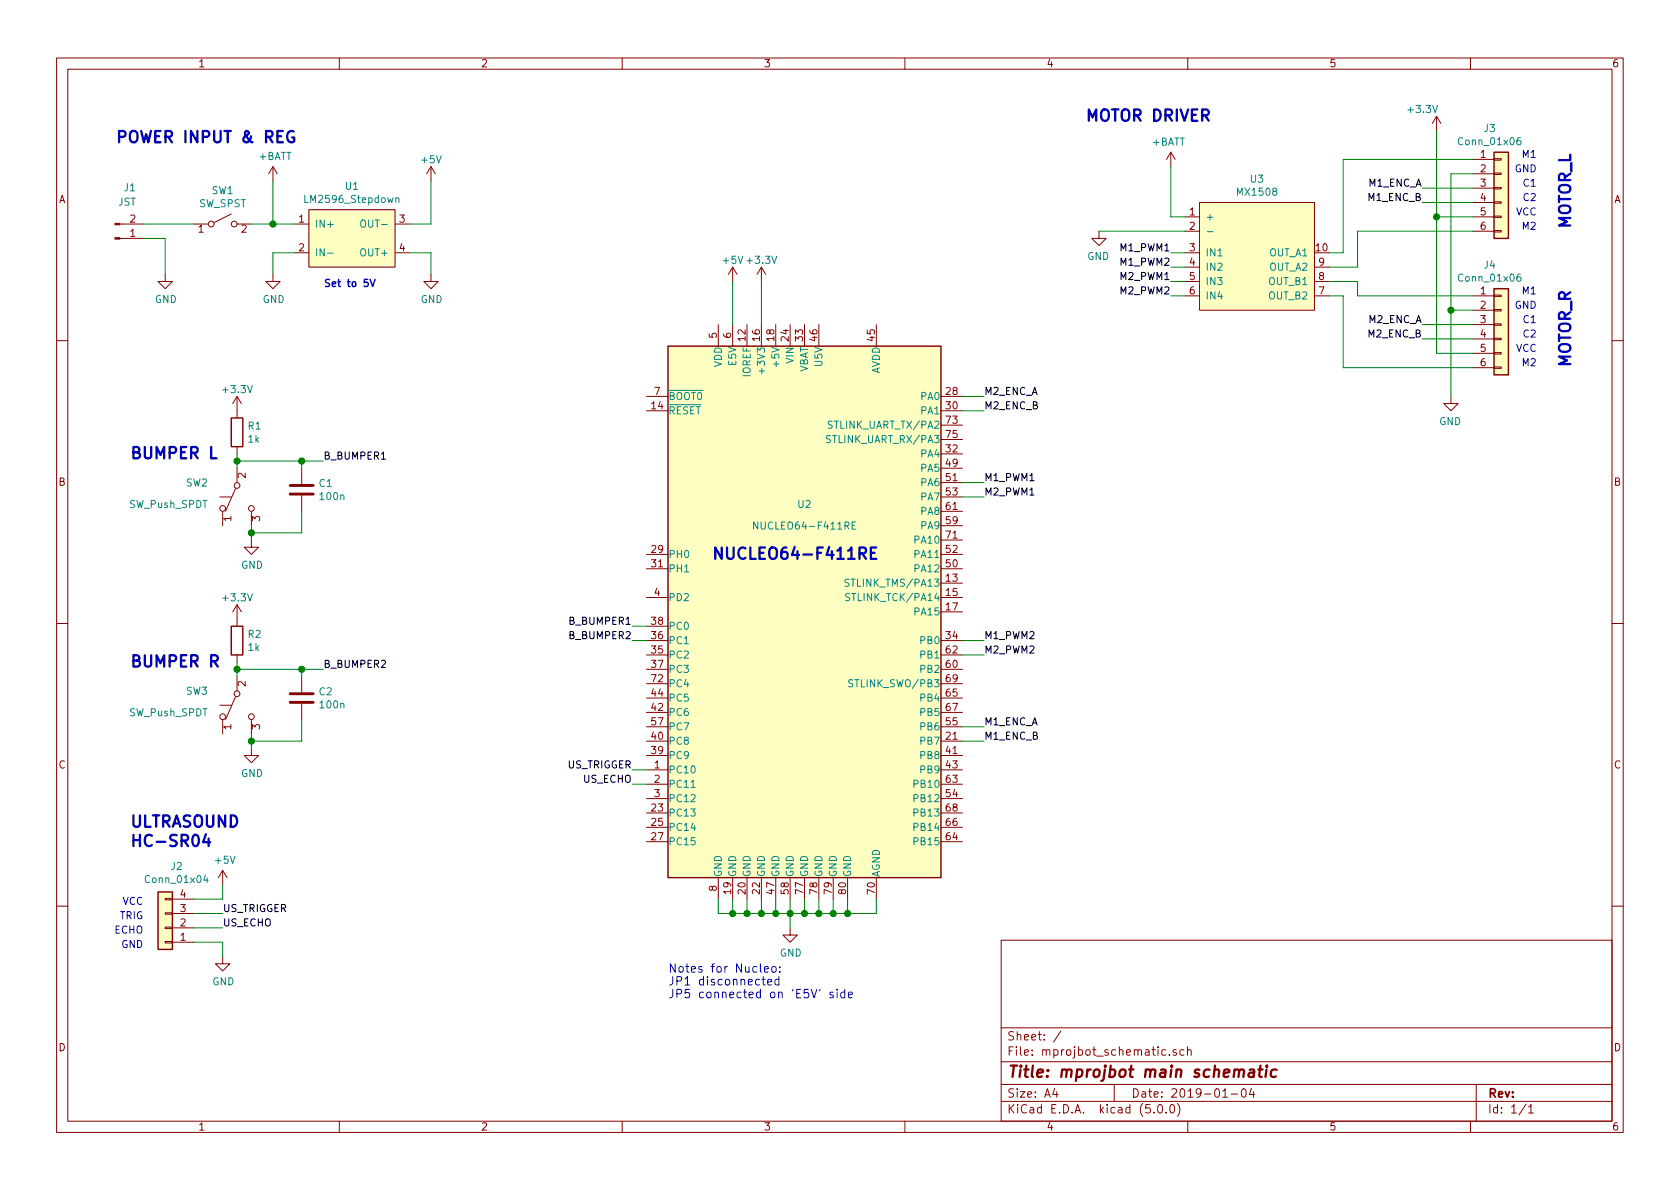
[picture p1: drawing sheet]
EESchema Schematic File Version 4
EELAYER 26 0
EELAYER END
$Descr A4 11693 8268
encoding utf-8
Sheet 1 1
Title "mprojbot main schematic"
Date "2019-01-04"
Rev ""
Comp ""
Comment1 ""
Comment2 ""
Comment3 ""
Comment4 ""
$EndDescr
$Comp
L MCU_Module:NUCLEO64-F411RE U2
U 1 1
P 5600 4250
F 0 "U2" H 5600 5000 50  0000 C CNN
F 1 "NUCLEO64-F411RE" H 5600 4850 50  0000 C CNN
F 2 "Module:ST_Morpho_Connector_144_STLink" H 6150 2350 50  0001 L CNN
F 3 "http://www.st.com/st-web-ui/static/active/en/resource/technical/document/data_brief/DM00105918.pdf" H 4700 2850 50  0001 C CNN
	1    5600 4250
	1    0    0    -1  
$EndComp
$Comp
L Connector_Generic:Conn_01x06 J3
U 1 1
P 10450 1300
F 0 "J3" H 10370 1717 50  0000 C CNN
F 1 "Conn_01x06" H 10370 1626 50  0000 C CNN
F 2 "" H 10450 1300 50  0001 C CNN
F 3 "~" H 10450 1300 50  0001 C CNN
	1    10450 1300
	1    0    0    -1  
$EndComp
$Comp
L Connector_Generic:Conn_01x06 J4
U 1 1
P 10450 2250
F 0 "J4" H 10370 2667 50  0000 C CNN
F 1 "Conn_01x06" H 10370 2576 50  0000 C CNN
F 2 "" H 10450 2250 50  0001 C CNN
F 3 "~" H 10450 2250 50  0001 C CNN
	1    10450 2250
	1    0    0    -1  
$EndComp
Text Notes 10950 1050 3    79   ~ 16
MOTOR_L
Text Notes 10950 2000 3    79   ~ 16
MOTOR_R
Text Notes 10700 1100 2    50   ~ 0
M1
Text Notes 10700 1200 2    50   ~ 0
GND
Text Notes 10700 1300 2    50   ~ 0
C1
Text Notes 10700 1400 2    50   ~ 0
C2
Text Notes 10700 1500 2    50   ~ 0
VCC
Text Notes 10700 1600 2    50   ~ 0
M2
Text Notes 10700 2050 2    50   ~ 0
M1
Text Notes 10700 2150 2    50   ~ 0
GND
Text Notes 10700 2250 2    50   ~ 0
C1
Text Notes 10700 2350 2    50   ~ 0
C2
Text Notes 10700 2450 2    50   ~ 0
VCC
Text Notes 10700 2550 2    50   ~ 0
M2
$Comp
L power:GND #PWR0101
U 1 1
P 10100 2750
F 0 "#PWR0101" H 10100 2500 50  0001 C CNN
F 1 "GND" H 10105 2577 50  0000 C CNN
F 2 "" H 10100 2750 50  0001 C CNN
F 3 "" H 10100 2750 50  0001 C CNN
	1    10100 2750
	-1   0    0    -1  
$EndComp
$Comp
L power:+BATT #PWR0102
U 1 1
P 8150 1150
F 0 "#PWR0102" H 8150 1000 50  0001 C CNN
F 1 "+BATT" H 8165 1323 50  0000 C CNN
F 2 "" H 8150 1150 50  0001 C CNN
F 3 "" H 8150 1150 50  0001 C CNN
	1    8150 1150
	-1   0    0    -1  
$EndComp
Wire Wire Line
	10250 1200 10100 1200
Wire Wire Line
	10100 1200 10100 2150
Wire Wire Line
	10250 2150 10100 2150
Connection ~ 10100 2150
Wire Wire Line
	10100 2150 10100 2750
Wire Wire Line
	10250 1500 10000 1500
Wire Wire Line
	10000 1500 10000 900 
Wire Wire Line
	10250 2450 10000 2450
Wire Wire Line
	10000 2450 10000 1500
Connection ~ 10000 1500
Text Label 9900 1300 2    50   ~ 0
M1_ENC_A
Wire Wire Line
	10250 1300 9900 1300
Text Label 9900 1400 2    50   ~ 0
M1_ENC_B
Wire Wire Line
	9900 1400 10250 1400
Wire Wire Line
	10250 2250 9900 2250
Wire Wire Line
	10250 2350 9900 2350
Text Label 9900 2250 2    50   ~ 0
M2_ENC_A
Text Label 9900 2350 2    50   ~ 0
M2_ENC_B
$Comp
L power:+3.3V #PWR0103
U 1 1
P 5300 1950
F 0 "#PWR0103" H 5300 1800 50  0001 C CNN
F 1 "+3.3V" H 5300 2100 50  0000 C CNN
F 2 "" H 5300 1950 50  0001 C CNN
F 3 "" H 5300 1950 50  0001 C CNN
	1    5300 1950
	1    0    0    -1  
$EndComp
$Comp
L power:+5V #PWR0104
U 1 1
P 5100 1950
F 0 "#PWR0104" H 5100 1800 50  0001 C CNN
F 1 "+5V" H 5100 2100 50  0000 C CNN
F 2 "" H 5100 1950 50  0001 C CNN
F 3 "" H 5100 1950 50  0001 C CNN
	1    5100 1950
	1    0    0    -1  
$EndComp
Wire Wire Line
	5300 2250 5300 1950
$Comp
L power:GND #PWR0105
U 1 1
P 5500 6450
F 0 "#PWR0105" H 5500 6200 50  0001 C CNN
F 1 "GND" H 5505 6277 50  0000 C CNN
F 2 "" H 5500 6450 50  0001 C CNN
F 3 "" H 5500 6450 50  0001 C CNN
	1    5500 6450
	1    0    0    -1  
$EndComp
Wire Wire Line
	5000 6250 5000 6350
Wire Wire Line
	5000 6350 5100 6350
Wire Wire Line
	5900 6350 5900 6250
Wire Wire Line
	5900 6350 6100 6350
Wire Wire Line
	6100 6350 6100 6250
Connection ~ 5900 6350
Wire Wire Line
	5800 6250 5800 6350
Connection ~ 5800 6350
Wire Wire Line
	5800 6350 5900 6350
Wire Wire Line
	5700 6250 5700 6350
Connection ~ 5700 6350
Wire Wire Line
	5700 6350 5800 6350
Wire Wire Line
	5600 6250 5600 6350
Connection ~ 5600 6350
Wire Wire Line
	5600 6350 5700 6350
Wire Wire Line
	5500 6250 5500 6350
Connection ~ 5500 6350
Wire Wire Line
	5500 6350 5600 6350
Wire Wire Line
	5400 6250 5400 6350
Connection ~ 5400 6350
Wire Wire Line
	5400 6350 5500 6350
Wire Wire Line
	5300 6250 5300 6350
Connection ~ 5300 6350
Wire Wire Line
	5300 6350 5400 6350
Wire Wire Line
	5200 6250 5200 6350
Connection ~ 5200 6350
Wire Wire Line
	5200 6350 5300 6350
Wire Wire Line
	5100 6250 5100 6350
Connection ~ 5100 6350
Wire Wire Line
	5100 6350 5200 6350
Wire Wire Line
	5500 6450 5500 6350
Text Label 6850 5050 0    50   ~ 0
M1_ENC_A
Text Label 6850 5150 0    50   ~ 0
M1_ENC_B
Text Label 6850 2750 0    50   ~ 0
M2_ENC_A
Text Label 6850 2850 0    50   ~ 0
M2_ENC_B
Wire Wire Line
	6700 2750 6850 2750
Wire Wire Line
	6850 2850 6700 2850
Wire Wire Line
	6850 5050 6700 5050
Wire Wire Line
	6700 5150 6850 5150
$Comp
L MX1508:MX1508 U3
U 1 1
P 8750 1800
F 0 "U3" H 8750 2365 50  0000 C CNN
F 1 "MX1508" H 8750 2274 50  0000 C CNN
F 2 "" H 8750 1800 50  0001 C CNN
F 3 "" H 8750 1800 50  0001 C CNN
	1    8750 1800
	1    0    0    -1  
$EndComp
Wire Wire Line
	9250 1750 9350 1750
Wire Wire Line
	9350 1750 9350 1100
Wire Wire Line
	9350 1100 10250 1100
Wire Wire Line
	9250 1850 9450 1850
Wire Wire Line
	9450 1850 9450 1600
Wire Wire Line
	9450 1600 10250 1600
Wire Wire Line
	10250 2050 9450 2050
Wire Wire Line
	9450 2050 9450 1950
Wire Wire Line
	9450 1950 9250 1950
Wire Wire Line
	10250 2550 9350 2550
Wire Wire Line
	9350 2550 9350 2050
Wire Wire Line
	9350 2050 9250 2050
Text Label 8150 1750 2    50   ~ 0
M1_PWM1
Text Label 8150 1850 2    50   ~ 0
M1_PWM2
Text Label 8150 2050 2    50   ~ 0
M2_PWM2
Text Label 8150 1950 2    50   ~ 0
M2_PWM1
Wire Wire Line
	8150 1750 8250 1750
Wire Wire Line
	8250 1850 8150 1850
Wire Wire Line
	8150 1950 8250 1950
Wire Wire Line
	8250 2050 8150 2050
$Comp
L power:+3.3V #PWR0106
U 1 1
P 10000 900
F 0 "#PWR0106" H 10000 750 50  0001 C CNN
F 1 "+3.3V" H 9900 1050 50  0000 C CNN
F 2 "" H 10000 900 50  0001 C CNN
F 3 "" H 10000 900 50  0001 C CNN
	1    10000 900 
	1    0    0    -1  
$EndComp
Wire Wire Line
	8150 1150 8150 1500
Wire Wire Line
	8150 1500 8250 1500
$Comp
L power:GND #PWR0107
U 1 1
P 7650 1600
F 0 "#PWR0107" H 7650 1350 50  0001 C CNN
F 1 "GND" H 7655 1427 50  0000 C CNN
F 2 "" H 7650 1600 50  0001 C CNN
F 3 "" H 7650 1600 50  0001 C CNN
	1    7650 1600
	-1   0    0    -1  
$EndComp
Wire Wire Line
	7650 1600 8250 1600
Text Label 6850 3350 0    50   ~ 0
M1_PWM1
Wire Wire Line
	6850 3350 6700 3350
Text Label 6850 3450 0    50   ~ 0
M2_PWM1
Wire Wire Line
	6850 3450 6700 3450
Text Label 6850 4450 0    50   ~ 0
M1_PWM2
Text Label 6850 4550 0    50   ~ 0
M2_PWM2
Wire Wire Line
	6850 4450 6700 4450
Wire Wire Line
	6700 4550 6850 4550
Wire Wire Line
	5100 1950 5100 2250
$Comp
L DCDC_Modules:LM2596_Stepdown U1
U 1 1
P 2450 1650
F 0 "U1" H 2450 2015 50  0000 C CNN
F 1 "LM2596_Stepdown" H 2450 1924 50  0000 C CNN
F 2 "" H 2450 1650 50  0001 C CNN
F 3 "" H 2450 1650 50  0001 C CNN
	1    2450 1650
	1    0    0    -1  
$EndComp
$Comp
L Connector:Conn_01x02_Male J1
U 1 1
P 800 1650
F 0 "J1" H 950 1300 50  0000 R CNN
F 1 "JST" H 950 1400 50  0000 R CNN
F 2 "" H 800 1650 50  0001 C CNN
F 3 "~" H 800 1650 50  0001 C CNN
	1    800  1650
	1    0    0    1   
$EndComp
$Comp
L Switch:SW_SPST SW1
U 1 1
P 1550 1550
F 0 "SW1" H 1550 1785 50  0000 C CNN
F 1 "SW_SPST" H 1550 1694 50  0000 C CNN
F 2 "" H 1550 1550 50  0001 C CNN
F 3 "" H 1550 1550 50  0001 C CNN
	1    1550 1550
	1    0    0    -1  
$EndComp
$Comp
L power:GND #PWR01
U 1 1
P 1150 1900
F 0 "#PWR01" H 1150 1650 50  0001 C CNN
F 1 "GND" H 1155 1727 50  0000 C CNN
F 2 "" H 1150 1900 50  0001 C CNN
F 3 "" H 1150 1900 50  0001 C CNN
	1    1150 1900
	1    0    0    -1  
$EndComp
$Comp
L power:GND #PWR09
U 1 1
P 1900 1900
F 0 "#PWR09" H 1900 1650 50  0001 C CNN
F 1 "GND" H 1905 1727 50  0000 C CNN
F 2 "" H 1900 1900 50  0001 C CNN
F 3 "" H 1900 1900 50  0001 C CNN
	1    1900 1900
	1    0    0    -1  
$EndComp
$Comp
L power:GND #PWR011
U 1 1
P 3000 1900
F 0 "#PWR011" H 3000 1650 50  0001 C CNN
F 1 "GND" H 3005 1727 50  0000 C CNN
F 2 "" H 3000 1900 50  0001 C CNN
F 3 "" H 3000 1900 50  0001 C CNN
	1    3000 1900
	1    0    0    -1  
$EndComp
Wire Wire Line
	1000 1550 1350 1550
Wire Wire Line
	1000 1650 1150 1650
Wire Wire Line
	1150 1650 1150 1900
Wire Wire Line
	1750 1550 1900 1550
Wire Wire Line
	2050 1750 1900 1750
Wire Wire Line
	1900 1750 1900 1900
$Comp
L power:+BATT #PWR08
U 1 1
P 1900 1250
F 0 "#PWR08" H 1900 1100 50  0001 C CNN
F 1 "+BATT" H 1915 1423 50  0000 C CNN
F 2 "" H 1900 1250 50  0001 C CNN
F 3 "" H 1900 1250 50  0001 C CNN
	1    1900 1250
	1    0    0    -1  
$EndComp
Wire Wire Line
	1900 1250 1900 1550
Connection ~ 1900 1550
Wire Wire Line
	1900 1550 2050 1550
Wire Wire Line
	3000 1900 3000 1750
Wire Wire Line
	3000 1750 2850 1750
$Comp
L power:+5V #PWR010
U 1 1
P 3000 1250
F 0 "#PWR010" H 3000 1100 50  0001 C CNN
F 1 "+5V" H 3000 1400 50  0000 C CNN
F 2 "" H 3000 1250 50  0001 C CNN
F 3 "" H 3000 1250 50  0001 C CNN
	1    3000 1250
	1    0    0    -1  
$EndComp
Wire Wire Line
	3000 1250 3000 1550
Wire Wire Line
	3000 1550 2850 1550
$Comp
L power:+3.3V #PWR04
U 1 1
P 1650 2850
F 0 "#PWR04" H 1650 2700 50  0001 C CNN
F 1 "+3.3V" H 1650 3000 50  0000 C CNN
F 2 "" H 1650 2850 50  0001 C CNN
F 3 "" H 1650 2850 50  0001 C CNN
	1    1650 2850
	1    0    0    -1  
$EndComp
$Comp
L power:GND #PWR06
U 1 1
P 1750 3750
F 0 "#PWR06" H 1750 3500 50  0001 C CNN
F 1 "GND" H 1755 3577 50  0000 C CNN
F 2 "" H 1750 3750 50  0001 C CNN
F 3 "" H 1750 3750 50  0001 C CNN
	1    1750 3750
	1    0    0    -1  
$EndComp
$Comp
L Device:R R1
U 1 1
P 1650 3000
F 0 "R1" H 1720 3046 50  0000 L CNN
F 1 "1k" H 1720 2955 50  0000 L CNN
F 2 "" V 1580 3000 50  0001 C CNN
F 3 "~" H 1650 3000 50  0001 C CNN
	1    1650 3000
	1    0    0    -1  
$EndComp
$Comp
L Device:C C1
U 1 1
P 2100 3400
F 0 "C1" H 2215 3446 50  0000 L CNN
F 1 "100n" H 2215 3355 50  0000 L CNN
F 2 "" H 2138 3250 50  0001 C CNN
F 3 "~" H 2100 3400 50  0001 C CNN
	1    2100 3400
	1    0    0    -1  
$EndComp
Wire Wire Line
	1650 3150 1650 3200
$Comp
L Switch:SW_Push_SPDT SW2
U 1 1
P 1650 3450
F 0 "SW2" V 1550 3650 50  0000 L CNN
F 1 "SW_Push_SPDT" V 1700 3650 50  0000 L CNN
F 2 "" H 1650 3450 50  0001 C CNN
F 3 "" H 1650 3450 50  0001 C CNN
	1    1650 3450
	0    -1   1    0   
$EndComp
Wire Wire Line
	1650 3200 2100 3200
Wire Wire Line
	2100 3200 2100 3250
Connection ~ 1650 3200
Wire Wire Line
	1650 3200 1650 3250
Wire Wire Line
	2100 3550 2100 3700
Wire Wire Line
	1750 3650 1750 3700
Wire Wire Line
	1750 3700 2100 3700
Connection ~ 1750 3700
Wire Wire Line
	1750 3700 1750 3750
Text Label 2250 3200 0    50   ~ 0
B_BUMPER1
Wire Wire Line
	2250 3200 2100 3200
Connection ~ 2100 3200
Text Notes 900  3200 0    79   ~ 16
BUMPER L
$Comp
L power:+3.3V #PWR05
U 1 1
P 1650 4300
F 0 "#PWR05" H 1650 4150 50  0001 C CNN
F 1 "+3.3V" H 1650 4450 50  0000 C CNN
F 2 "" H 1650 4300 50  0001 C CNN
F 3 "" H 1650 4300 50  0001 C CNN
	1    1650 4300
	1    0    0    -1  
$EndComp
$Comp
L power:GND #PWR07
U 1 1
P 1750 5200
F 0 "#PWR07" H 1750 4950 50  0001 C CNN
F 1 "GND" H 1755 5027 50  0000 C CNN
F 2 "" H 1750 5200 50  0001 C CNN
F 3 "" H 1750 5200 50  0001 C CNN
	1    1750 5200
	1    0    0    -1  
$EndComp
$Comp
L Device:R R2
U 1 1
P 1650 4450
F 0 "R2" H 1720 4496 50  0000 L CNN
F 1 "1k" H 1720 4405 50  0000 L CNN
F 2 "" V 1580 4450 50  0001 C CNN
F 3 "~" H 1650 4450 50  0001 C CNN
	1    1650 4450
	1    0    0    -1  
$EndComp
$Comp
L Device:C C2
U 1 1
P 2100 4850
F 0 "C2" H 2215 4896 50  0000 L CNN
F 1 "100n" H 2215 4805 50  0000 L CNN
F 2 "" H 2138 4700 50  0001 C CNN
F 3 "~" H 2100 4850 50  0001 C CNN
	1    2100 4850
	1    0    0    -1  
$EndComp
Wire Wire Line
	1650 4600 1650 4650
$Comp
L Switch:SW_Push_SPDT SW3
U 1 1
P 1650 4900
F 0 "SW3" V 1550 5100 50  0000 L CNN
F 1 "SW_Push_SPDT" V 1700 5100 50  0000 L CNN
F 2 "" H 1650 4900 50  0001 C CNN
F 3 "" H 1650 4900 50  0001 C CNN
	1    1650 4900
	0    -1   1    0   
$EndComp
Wire Wire Line
	1650 4650 2100 4650
Wire Wire Line
	2100 4650 2100 4700
Connection ~ 1650 4650
Wire Wire Line
	1650 4650 1650 4700
Wire Wire Line
	2100 5000 2100 5150
Wire Wire Line
	1750 5100 1750 5150
Wire Wire Line
	1750 5150 2100 5150
Connection ~ 1750 5150
Wire Wire Line
	1750 5150 1750 5200
Text Label 2250 4650 0    50   ~ 0
B_BUMPER2
Wire Wire Line
	2250 4650 2100 4650
Connection ~ 2100 4650
Text Notes 900  4650 0    79   ~ 16
BUMPER R
Text Label 4400 4350 2    50   ~ 0
B_BUMPER1
Text Label 4400 4450 2    50   ~ 0
B_BUMPER2
Wire Wire Line
	4400 4350 4500 4350
Wire Wire Line
	4400 4450 4500 4450
$Comp
L Connector_Generic:Conn_01x04 J2
U 1 1
P 1150 6450
F 0 "J2" H 1070 6025 50  0000 C CNN
F 1 "Conn_01x04" H 1070 6116 50  0000 C CNN
F 2 "" H 1150 6450 50  0001 C CNN
F 3 "~" H 1150 6450 50  0001 C CNN
	1    1150 6450
	-1   0    0    1   
$EndComp
Text Notes 1000 6300 2    50   ~ 0
VCC
Text Notes 1000 6400 2    50   ~ 0
TRIG
Text Notes 1000 6500 2    50   ~ 0
ECHO
Text Notes 1000 6600 2    50   ~ 0
GND
$Comp
L power:+5V #PWR02
U 1 1
P 1550 6150
F 0 "#PWR02" H 1550 6000 50  0001 C CNN
F 1 "+5V" H 1565 6323 50  0000 C CNN
F 2 "" H 1550 6150 50  0001 C CNN
F 3 "" H 1550 6150 50  0001 C CNN
	1    1550 6150
	1    0    0    -1  
$EndComp
$Comp
L power:GND #PWR03
U 1 1
P 1550 6650
F 0 "#PWR03" H 1550 6400 50  0001 C CNN
F 1 "GND" H 1555 6477 50  0000 C CNN
F 2 "" H 1550 6650 50  0001 C CNN
F 3 "" H 1550 6650 50  0001 C CNN
	1    1550 6650
	1    0    0    -1  
$EndComp
Text Label 1550 6350 0    50   ~ 0
US_TRIGGER
Text Label 1550 6450 0    50   ~ 0
US_ECHO
Wire Wire Line
	1350 6250 1550 6250
Wire Wire Line
	1550 6250 1550 6150
Wire Wire Line
	1550 6350 1350 6350
Wire Wire Line
	1350 6450 1550 6450
Wire Wire Line
	1550 6550 1550 6650
Wire Wire Line
	1350 6550 1550 6550
Text Label 4400 5350 2    50   ~ 0
US_TRIGGER
Text Label 4400 5450 2    50   ~ 0
US_ECHO
Wire Wire Line
	4400 5350 4500 5350
Wire Wire Line
	4400 5450 4500 5450
Text Notes 900  5900 0    79   ~ 16
ULTRASOUND\nHC-SR04
Text Notes 800  1000 0    79   ~ 16
POWER INPUT & REG
Text Notes 2250 2000 0    50   ~ 10
Set to 5V
Text Notes 7550 850  0    79   ~ 16
MOTOR DRIVER
Text Notes 4950 3900 0    79   ~ 16
NUCLEO64-F411RE
Text Notes 4650 6950 0    59   ~ 0
Notes for Nucleo:\nJP1 disconnected\nJP5 connected on 'E5V' side
$EndSCHEMATC
